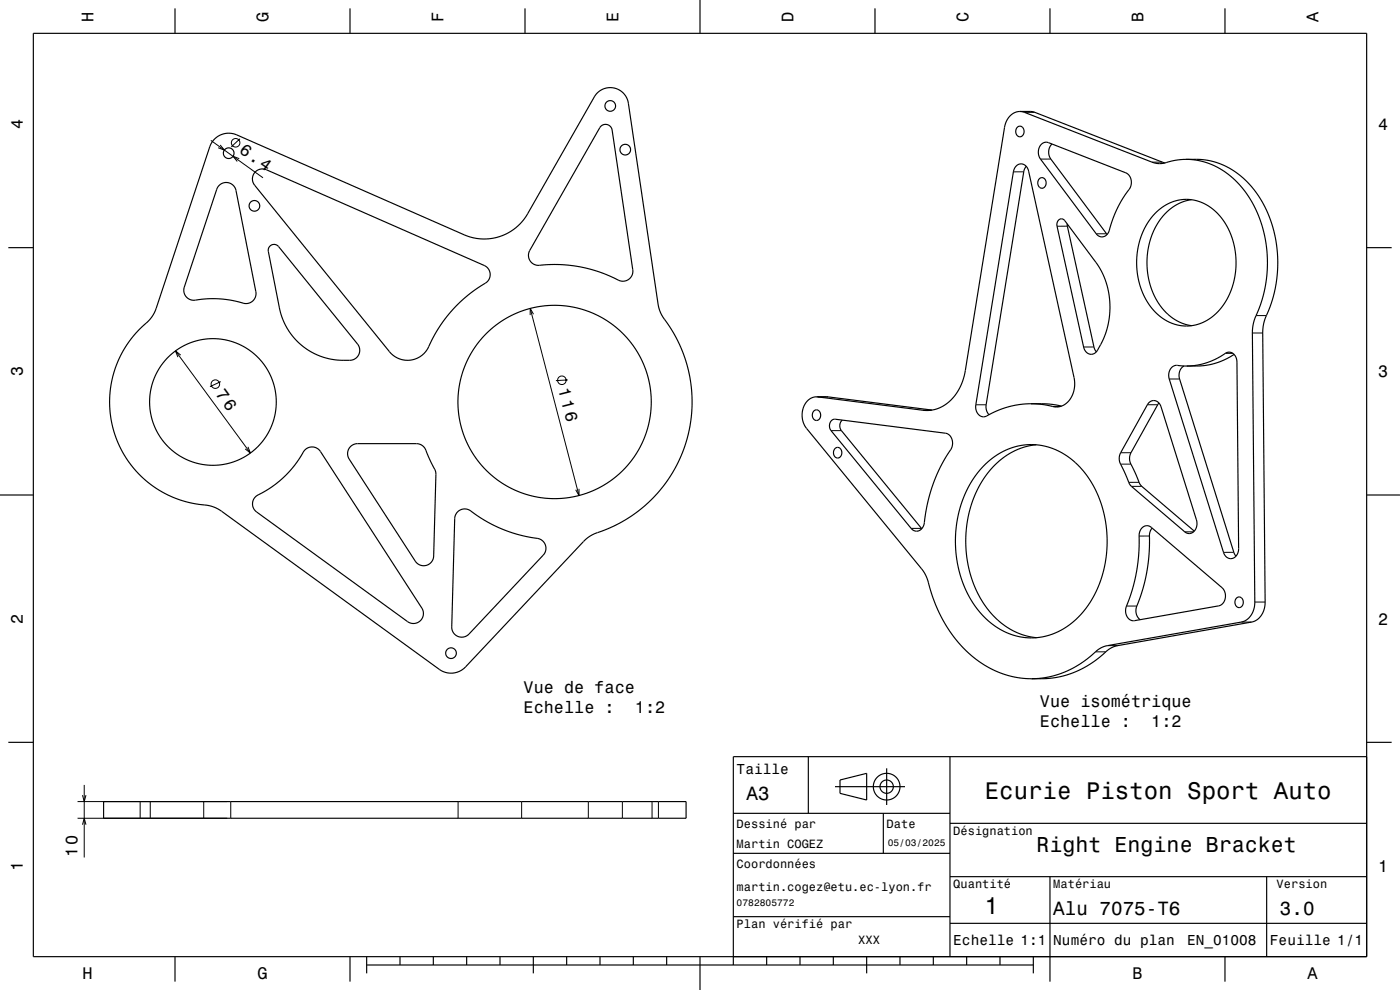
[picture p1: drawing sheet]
<svg xmlns="http://www.w3.org/2000/svg" width="420mm" height="297mm" viewBox="0 0 420 297" stroke-linecap="round" stroke-linejoin="round" font-family="sans-serif">
<g fill="none" stroke="#000" stroke-width=".3">
<path d="M310.4 33.7h-3M63.2 42.1l15.7 11.2M66 43.5l1.3 1.5-1.9-.7M71.8 47.6l-1.9-.7 1.3 1.5M72 41.6l-2.6 2.5M307.1 51.5l-3.1 .1M315.3 47.7h-3.1M348.7 48.6h-3.1M320.2 67.9h-3.1M332 70.1h-3.1M159.1 92.5l14.6 56.2M160.1 94.3l-1-1.8v2"/>
<path d="M378.8 99.9h-3.1M379.9 94.7h-3.1M52.6 105.3l22.5 30.6M54.2 106.5l-1.6-1.2 .8 1.8M66.2 114.5l-3.2 1.5M170.3 114l-3.5 .2M248.5 119.1h-3.1M328.2 104.1h-3.1M353.9 113.7h-3.1M369.9 106h-2.3M74.4 134.1l.7 1.8-1.5-1.2M252.4 129.2h-3.1"/>
<path d="M279.3 123.1h-2.4M295.8 121.4h-3.1M318.1 122h-2.3M339.3 139.2h-3.1M339.3 135.8h-3.1M347.3 121.4h-3.1M173.7 146.7v2l-1-1.8M276.4 158.5h-3.1M341.7 144.7h-3.1M342.5 145.9h-3.1M358.1 159.6h-2.7M344.8 160.8h-3.1"/>
<path d="M370.1 165.7h-3M331.7 195.5l-3.1 .1M335.3 193.7h-3.1M341.1 181.8h-3.1M375.5 186.6h-3.1M379.5 180.6h-3.1M24.8 238.5l.5 2 .5-2M25.3 235.5v21.7M23.3 245.5h44.9M23.3 240.5h44.9M24.8 247.4l.5-1.9 .5 1.9M42 240.5v5"/>
<path d="M45.1 240.5v5M61.1 240.5v5M69.2 240.5v5M137.4 240.5v5M156.5 240.5v5M176.5 240.5v5M186.7 240.5v5M195.6 240.5v5M197.5 240.5v5"/>
<circle cx="70.7" cy="42.8" r="1.28"/>
<circle cx="64.6" cy="115.2" r="1.28"/>
<circle cx="168.6" cy="114.1" r="1.28"/>
</g>
<g fill="none" stroke="#000" stroke-width=".35">
<path d="M10 10h400v277h-400zM52.5 2.5v7.5M105 2.5v7.5M157.5 2.5v7.5M210 0v10M262.5 2.5v7.5M315 2.5v7.5M367.5 2.5v7.5M180.2 37.9a2 2 0 0 1 2.1-.5 2 2 0 0 1 1.3 1.6l6.2 41.9a3.1 3.1 0 0 1-1.7 3.2 3.1 3.1 0 0 1-3.5-.5l-4.9-2-5.5-1.5-5.2-.7h-5.3a4.5 4.5 0 0 1-4.6-1l-.6-1.6 .4-1.7zM305.2 38.1a1.4 1.4 0 0 1 1.8 .3 1.4 1.4 0 0 1 .1 1.8 1.24 1.24 0 0 1-1.6 .8 1.24 1.24 0 0 1-.8-1.6zM306 33.4l1.4 .3 38.8 15.1 2.3 .3 4-1 3.3-.3M306 33.4a5.1 5.1 0 0 0-4.6 4.8l-11.8 73.2-1 3.5-1.7 3.1-1.8 2.2-2.1 1.6-2.4 1-2.3 .4-33.4-4.2"/>
<path d="M306 33.4l4.3 .2 39.2 15.3M64.3 41.8a6 6 0 0 1 6.7-1.3l68.5 30 3.6 1 3.7 .1 2.9-.6 2.8-1.2 2.5-1.7 2.2-2.3 21.1-36.7a5.5 5.5 0 0 1 5.8-2.7 5.5 5.5 0 0 1 4.4 4.6l9.1 61 .9 2.5 3.3 4.9 2.4 4.6 1.6 4.5 1.2 4.9 .5 4.4 .1 4.8-.5 4.7-1.1 4.6-1.7 5-2.3 4.4-2.9 4.4-3.3 3.8-3.9 3.5-4.1 2.8-4.4 2.4-5.6 2.2-2.2 1.5-35.9 38.2a6 6 0 0 1-7.9 .7l-65.7-47.7-3-1.3-5.3-.8-4.1-1.1-4.1-1.8-3.4-2.1-3.5-2.8-2.9-3.1-2.6-3.7-1.9-3.8-1.7-5.2-.7-5.2 .2-5.5 1.2-5.4 1.6-4.2 2.3-3.9 2.6-3.3 4.3-4.2 1.4-2.3 16.4-49.3 .5-1.2zM65.7 55.6a3 3 0 0 1 5.1 1.6l6 30.3a3.1 3.1 0 0 1-1.4 3.1 3.1 3.1 0 0 1-3.4 .1l-5.7-1-5.7 .1a5.2 5.2 0 0 1-4.5-.5l-.9-1.4 .1-1.8 9.7-29.3zM76.7 51.5l1.5-.8 1.7 .2 65.4 28.7a3.1 3.1 0 0 1 1.7 3.2 3.1 3.1 0 0 1-2.3 2.7l-4.8 3.5-4.7 4.6-3.6 4.8-2.9 5.5a7 7 0 0 1-11.9 1.6l-40.4-49.9a3 3 0 0 1 .3-4.1zM304.9 49.8a2.21 2.21 0 0 1 2.3-.4 2.21 2.21 0 0 1 1.4 2l13.8 62.7a6.8 6.8 0 0 1-5.1 8l-5.7-.9h-4.7l-5 1-4.7 1.9a2.74 2.74 0 0 1-3.5 .4l-.8-1.3-.2-1.8 11.3-69.8zM307.9 49.9l-.8 1.6-11.3 69.9 .2 1.8 .7 1.2M311.9 53.6a1.4 1.4 0 0 1 1.7 .2 1.4 1.4 0 0 1 .1 1.8 1.28 1.28 0 0 1-1.7 .7 1.28 1.28 0 0 1-.7-1.7zM312.4 43.3l1.1-.6 1 .1 23.2 9.1a3.6 3.6 0 0 1 .3 5.8l-2.7 4.6-2 4.9a5.2 5.2 0 0 1-1.9 3.7l-1.4 .1-1-.7-16.8-22.6a3.6 3.6 0 0 1 .2-4.4zM315.6 43.2a3.5 3.5 0 0 0-.3 4.5l16.8 22.6M355.8 47.8l4.3 .5 3.9 1.3 3.6 2.1 3.8 3.2 2.9 3.6 2.5 4.5 1.9 5 1.1 5 .4 6-.4 5.9-1.3 5.3-2.3 6.3-.5 2.7 .7 81.6a5.7 5.7 0 0 1-4 5.8l-40.7 7.2-2.2 1.1-5.5 4.3-4.1 2.2-5.3 1.7-5.1 .5M355.8 47.8l5 .1 4.3 .9 4.2 1.9 3.7 2.8 3.3 3.6 3 4.6 2.1 5.1 1.3 5.2 .6 6.5-.4 6.2-1.3 5.5-2.3 6.3-.5 2.9 .7 81.2a5.8 5.8 0 0 1-4 6l-40.6 7.2-2.2 1-3.5 2.9-2.8 1.9-4.5 2.3-3.1 .9-2.9 .6-6.4 .2M357.4 59.9l-2.9 .8-2.5 1.3-2.1 1.8-2 2.4-1.7 2.8-1.2 3.1-.7 3.4-.2 3.5 .3 3.7 .8 3.3 1.2 2.9 1.7 2.8 2 2.3 2.3 1.8 2.6 1.3 2.5 .6"/>
<path d="M2.5 74.3h7.5M80.9 73.9a1.75 1.75 0 0 1 2.7 .1l23.7 29.2a3 3 0 0 1 .3 3.2 3 3 0 0 1-2.7 1.7l-5.5-.3-2.4-.6-2.4-1-2.4-1.3-2-1.5-1.7-1.8-1.6-1.9-1.8-3.3-1.2-3.6-3.4-17.4 .1-.9zM317.5 66.1a1.17 1.17 0 0 1 1.9 .1l10.1 13.5 1.7 3.3 1.1 3.3 .7 4.9-.3 4.9-1.3 4.7-2.1 4.2a2.2 2.2 0 0 1-2.5 1.2 2.2 2.2 0 0 1-1.7-2.1l-8-36.2v-1zM320.2 67.2l8 36.9 .7 1.5M346.8 63.8l2.6-2.1 3.2-1.4 3.3-.5 3.1 .4 3.2 1.4 2.9 2.3 2.3 2.8 1.8 3.5 1.1 3.7 .5 4.2-.2 4-.9 3.8-1.6 3.8-2 3-2.7 2.5-3 1.7-2.5 .7-2.7 .2-2.5-.4-2.6-1.1-2.3-1.5-2-2-1.7-2.4-1.4-2.8-1-3.2-.6-3.2-.1-3.2 .3-3.2 .7-2.9 1.2-3.1 1.6-2.6zM410 74.3h7.5M244.9 119a5.4 5.4 0 0 0-4.1 7.1l1.1 2.4 35 42.7 1.2 2.3 1.9 6 2 4.9 2.5 4.4 3.3 4.3 4.6 4.3 2.7 2 2.5 1.4 2.8 1.2 2.9 .9 3.3 .6 2.9 .1M244.9 119l3.6 .1 31.1 3.9M351.5 110.2a4.4 4.4 0 0 1 3.7-.4l2.9-.1 2.7-.5 2.9-1 2.5-1.3a3.4 3.4 0 0 1 3.4-1l1.1 1.1 .4 1.6 .5 56a2.41 2.41 0 0 1-.9 2.4 2.41 2.41 0 0 1-2.6 .2l-1-1.5-16.3-52a3.6 3.6 0 0 1 .7-3.5zM355.2 109.8a3.3 3.3 0 0 0-1.3 3.9l16.2 52 .7 1.2M370.2 106.3l-3.1 1.7-3.4 1.2-3.3 .6h-4.4M105.2 133.9l1.1-.6 1-.2h17.6a3.5 3.5 0 0 1 3.3 3.1l2.3 4.9 .3 .9-.7 24.8a3 3 0 0 1-2.2 2.8 3 3 0 0 1-3.3-1.2l-19.8-30.7a3 3 0 0 1 .4-3.8z"/>
<path d="M244.2 123.2a1.4 1.4 0 0 1 1.8 .3 1.4 1.4 0 0 1 .1 1.8 1.24 1.24 0 0 1-1.6 .8 1.24 1.24 0 0 1-.8-1.6zM249.5 126.1l1.1-.3 33.1 4.2a3.5 3.5 0 0 1 .8 5.9l-2.5 4.4-2 4.9-1.6 5.1-.9 4.9a4.4 4.4 0 0 1-1.7 4l-1.2 .1-1.3-.8-24-29.3-.4-.8-.1-.8 .3-.9zM250.6 134.5a1.4 1.4 0 0 1 1.7 .3 1.4 1.4 0 0 1 .1 1.7 1.24 1.24 0 0 1-1.5 .8 1.24 1.24 0 0 1-.9-1.5zM252.7 126l-.5 .7-.2 .7 .3 1.7 24.2 29.5M295.3 139.6l1.9-1.8 2.3-1.5 2.3-1.3 2.3-.8 2.1-.5 2.5-.3 2.4 .1 2.7 .4 2.4 .8 2.3 1.1 2.2 1.4 2.3 1.9 3.6 4.3 2.7 5.1 2 6 .8 6.1-.3 6.5-1.3 6-2.4 5.7-3.2 4.8-1.8 1.9-2.1 1.8-4.2 2.5-4 1.3-3.8 .3-3.9-.6-4-1.4-3.7-2.4-3-2.8-2.8-3.8-2.3-4.3-1.5-4.6-1-5.1-.2-5.3 .5-4.9 1.2-4.8 1.8-4.4 2.5-4.2zM309.3 121.1l5.3 .1 3.9 .6M310.9 133.4l-4.3 .9-4 1.9-3.7 2.9-3.2 3.7-2.7 4.6-1.8 4.7-1.1 5.3-.4 5.2 .4 5.2 1.2 5.3 1.9 4.7 2.8 4.5 3.3 3.7 3.8 2.8 3.8 1.7 4.1 .8M344.7 120.8a2.15 2.15 0 0 1 2.2-.5 2.15 2.15 0 0 1 1.4 1.8l10.6 33.9a2.78 2.78 0 0 1-2.7 4l-16.8-14.2-.7-.9-1.9-4.4a4.5 4.5 0 0 1-.6-4.7zM347.7 120.9l-8.4 14.9a4.7 4.7 0 0 0 .7 4.9l2.3 5 16 13.6M0 148.5h10M76.6 149l4.5-2.6 3.4-2.6 3-3.1 2.5-3.4a5.2 5.2 0 0 1 3.1-3.2l1.7 .2 1.3 1.1 30.4 47a3 3 0 0 1-.4 3.8 3 3 0 0 1-3.8 .3l-45.3-32.9a3 3 0 0 1-.4-4.6zM137.3 153.5a3.4 3.4 0 0 1 4.9 .5l4.3 2.7 3.8 1.9 4.7 1.6 4.4 1a4.4 4.4 0 0 1 4.1 2.1l.2 1.7-.6 1.4-22.4 23.8a3 3 0 0 1-3.3 .7 3 3 0 0 1-1.9-2.8l.9-32.6 .2-1z"/>
<path d="M342.6 158.3a1.96 1.96 0 0 1 2.8-.1l21.2 18.1a3.3 3.3 0 0 1-1 5.5l-25.2 4.4a3 3 0 0 1-2.3-4.8l1.6-4.4 1.1-4.5 .7-5.4 .3-4.7a5.3 5.3 0 0 1 .8-4.1zM345.6 158.4a8.1 8.1 0 0 0-.8 5.2l-.2 4.2-.6 4-.9 4.1-1.3 4.1a5.4 5.4 0 0 0-.6 4.9l.9 1M410 148.5h10M371 179.4a1.4 1.4 0 0 1 1.8 .2 1.4 1.4 0 0 1 .1 1.8 1.25 1.25 0 0 1-1.6 .8 1.25 1.25 0 0 1-.8-1.5zM2.5 222.7h7.5M242.5 227v17M250.5 236h21M252 234l8-2v8l-8-2zM266 230.5v11M285 227v60M410 222.7h7.5M410 227h-190v62.5"/>
<path d="M31.1 240.5h174.7v5h-174.7zM220 244h65M220 256h65M265 244v12M285 247h125M220 275h65M285 277h125M285 263h125M315 263v31.5M380 263v24M52.5 287v7.5M105 287v7.5"/>
<path d="M110 289.5h200M110 287v5M120 287v2.5M130 287v2.5M140 287v2.5M150 287v2.5M160 287v5M170 287v2.5M180 287v2.5M190 287v2.5M200 287v2.5M210 287v10"/>
<path d="M230 287v2.5M240 287v2.5M250 287v2.5M260 287v5M270 287v2.5M280 287v2.5M290 287v2.5M300 287v2.5M310 287v5M367.5 287v7.5"/>
<circle cx="183.1" cy="31.8" r="1.6"/>
<circle cx="68.6" cy="46" r="1.6"/>
<circle cx="187.6" cy="44.9" r="1.6"/>
<circle cx="76.3" cy="61.8" r="1.6"/>
<circle cx="63.9" cy="120.6" r="19"/>
<circle cx="166.4" cy="120.6" r="29"/>
<circle cx="135.3" cy="196" r="1.6"/>
<circle cx="266" cy="236" r="4"/>
<circle cx="266" cy="236" r="2"/>
</g>
<g font-size="7.2">
<text x="295.5" y="239.6">Ecurie Piston Sport Auto</text>
<text x="295.3" y="274.3">1</text>
</g>
<text font-size="6.5" x="311" y="255.5">Right Engine Bracket</text>
<g font-size="5.8">
<text x="224" y="240.1">A3</text>
<text x="316" y="274.6">Alu 7075-T6</text>
<text x="384" y="274.6">3.0</text>
</g>
<g font-size="5.1">
<text x="64.5" y="118.1" transform="rotate(54 64.5 118.1)">76</text>
<text x="167.4" y="116.7" transform="rotate(76 167.4 116.7)">116</text>
</g>
<g font-size="5">
<text x="28.1" y="6.5" transform="rotate(-90 28.1 6.5)">H</text>
<text x="80.6" y="6.5" transform="rotate(-90 80.6 6.5)">G</text>
<text x="133.1" y="6.5" transform="rotate(-90 133.1 6.5)">F</text>
<text x="185.6" y="6.5" transform="rotate(-90 185.6 6.5)">E</text>
<text x="238.1" y="6.5" transform="rotate(-90 238.1 6.5)">D</text>
<text x="290.6" y="6.5" transform="rotate(-90 290.6 6.5)">C</text>
<text x="343.1" y="6.5" transform="rotate(-90 343.1 6.5)">B</text>
<text x="395.6" y="6.5" transform="rotate(-90 395.6 6.5)">A</text>
<text x="6.8" y="38.7" transform="rotate(-90 6.8 38.7)">4</text>
<text x="413.5" y="39">4</text>
<text x="71.5" y="45.6" transform="rotate(36 71.5 45.6)">6.4</text>
<text x="6.8" y="112.9" transform="rotate(-90 6.8 112.9)">3</text>
<text x="413.5" y="113.2">3</text>
<text x="6.8" y="187.1" transform="rotate(-90 6.8 187.1)">2</text>
<text x="413.5" y="187.4">2</text>
<text x="157.1" y="207.8">Vue de face</text>
<text x="157.1" y="213.9">Echelle :</text>
<text x="190.5" y="213.9">1:2</text>
<text x="312" y="212">Vue isométrique</text>
<text x="312" y="218">Echelle :</text>
<text x="345.4" y="218">1:2</text>
<text x="23.3" y="257.2" transform="rotate(-90 23.3 257.2)">10</text>
<text x="6.8" y="261.3" transform="rotate(-90 6.8 261.3)">1</text>
<text x="413.5" y="261.6">1</text>
<text x="24.7" y="293.8">H</text>
<text x="77.2" y="293.8">G</text>
<text x="339.7" y="293.8">B</text>
<text x="392.2" y="293.8">A</text>
</g>
<g font-size="4.3">
<text x="221" y="232.2">Taille</text>
<text x="286" y="283.6">Echelle 1:1</text>
<text x="316" y="283.6">Numéro du plan</text>
<text x="356.2" y="283.6">EN_01008</text>
<text x="381" y="283.6">Feuille 1/1</text>
</g>
<g font-size="3.6">
<text x="221" y="248.3">Dessiné par</text>
<text x="266" y="248.3">Date</text>
<text x="286" y="250.5">Désignation</text>
<text x="221" y="254.5">Martin COGEZ</text>
<text x="221" y="260.5">Coordonnées</text>
<text x="221" y="267.2">martin.cogez@etu.ec-lyon.fr</text>
<text x="286" y="266.5">Quantité</text>
<text x="316" y="266.5">Matériau</text>
<text x="383" y="266.5">Version</text>
<text x="221" y="278.5">Plan vérifié par</text>
<text x="257.5" y="283.3">XXX</text>
</g>
<g font-size="2.9">
<text x="266.3" y="253.8">05/03/2025</text>
<text x="221" y="271.8">0782805772</text>
</g>
</svg>
